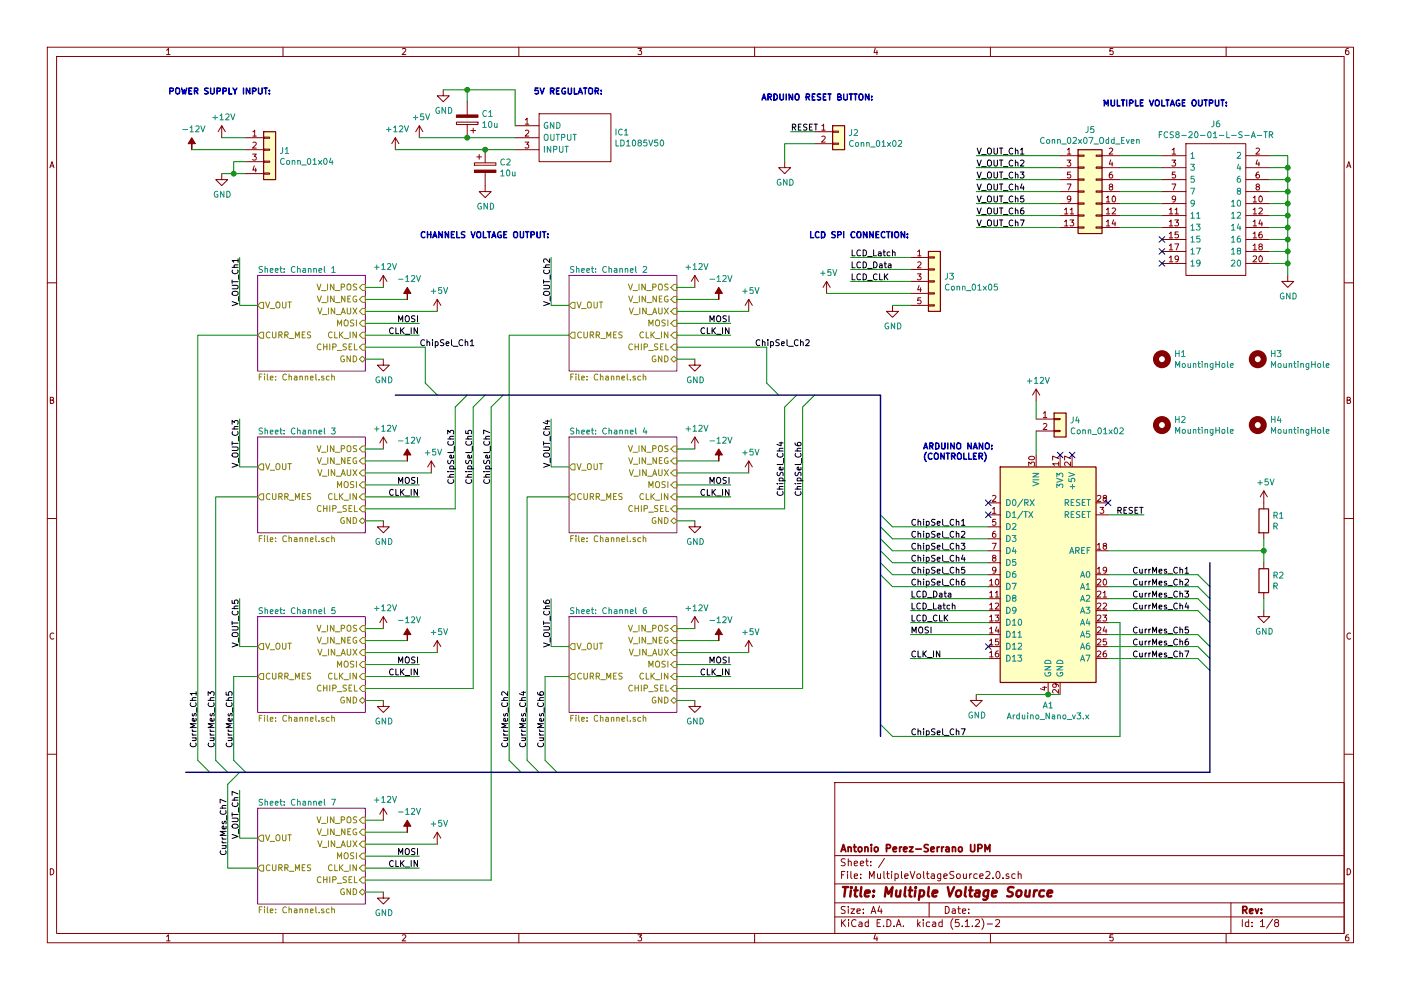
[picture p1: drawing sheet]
EESchema Schematic File Version 4
LIBS:MultipleVoltageSource2.0-cache
EELAYER 29 0
EELAYER END
$Descr A4 11693 8268
encoding utf-8
Sheet 1 8
Title "Multiple Voltage Source"
Date ""
Rev ""
Comp "Antonio Perez-Serrano UPM"
Comment1 ""
Comment2 ""
Comment3 ""
Comment4 ""
$EndDescr
$Comp
L MultipleVoltageSource2.0-rescue:Arduino_Nano_v3.x-MCU_Module-MultipleVoltageSource-rescue A1
U 1 1
P 8750 4800
F 0 "A1" H 8750 3711 50  0000 C CNN
F 1 "Arduino_Nano_v3.x" H 8750 3620 50  0000 C CNN
F 2 "Module:Arduino_Nano" H 8900 3850 50  0001 L CNN
F 3 "http://www.mouser.com/pdfdocs/Gravitech_Arduino_Nano3_0.pdf" H 8750 3800 50  0001 C CNN
	1    8750 4800
	1    0    0    -1  
$EndComp
$Comp
L MultipleVoltageSource2.0-rescue:GND-power-MultipleVoltageSource-rescue #PWR040
U 1 1
P 8150 5800
F 0 "#PWR040" H 8150 5550 50  0001 C CNN
F 1 "GND" H 8155 5627 50  0000 C CNN
F 2 "" H 8150 5800 50  0001 C CNN
F 3 "" H 8150 5800 50  0001 C CNN
	1    8150 5800
	1    0    0    -1  
$EndComp
$Comp
L MultipleVoltageSource2.0-rescue:+12V-power-MultipleVoltageSource-rescue #PWR02
U 1 1
P 1850 1150
F 0 "#PWR02" H 1850 1000 50  0001 C CNN
F 1 "+12V" H 1865 1323 50  0000 C CNN
F 2 "" H 1850 1150 50  0001 C CNN
F 3 "" H 1850 1150 50  0001 C CNN
	1    1850 1150
	1    0    0    -1  
$EndComp
$Comp
L MultipleVoltageSource2.0-rescue:-12V-power-MultipleVoltageSource-rescue #PWR01
U 1 1
P 1600 1250
F 0 "#PWR01" H 1600 1350 50  0001 C CNN
F 1 "-12V" H 1615 1423 50  0000 C CNN
F 2 "" H 1600 1250 50  0001 C CNN
F 3 "" H 1600 1250 50  0001 C CNN
	1    1600 1250
	1    0    0    -1  
$EndComp
$Comp
L MultipleVoltageSource2.0-rescue:+5V-power-MultipleVoltageSource-rescue #PWR017
U 1 1
P 3500 1150
F 0 "#PWR017" H 3500 1000 50  0001 C CNN
F 1 "+5V" H 3515 1323 50  0000 C CNN
F 2 "" H 3500 1150 50  0001 C CNN
F 3 "" H 3500 1150 50  0001 C CNN
	1    3500 1150
	1    0    0    -1  
$EndComp
$Comp
L MultipleVoltageSource2.0-rescue:GND-power-MultipleVoltageSource-rescue #PWR03
U 1 1
P 1850 1450
F 0 "#PWR03" H 1850 1200 50  0001 C CNN
F 1 "GND" H 1855 1277 50  0000 C CNN
F 2 "" H 1850 1450 50  0001 C CNN
F 3 "" H 1850 1450 50  0001 C CNN
	1    1850 1450
	1    0    0    -1  
$EndComp
Wire Wire Line
	2050 1150 1850 1150
Wire Wire Line
	2050 1250 1600 1250
Wire Wire Line
	2050 1450 1950 1450
Wire Wire Line
	8250 5300 7600 5300
Wire Wire Line
	8250 5500 7600 5500
Text Label 7600 5300 0    50   ~ 0
MOSI
Text Label 7600 5500 0    50   ~ 0
CLK_IN
$Sheet
S 2150 2300 900  800 
U 5DF513C0
F0 "Channel 1" 50
F1 "Channel.sch" 50
F2 "V_IN_NEG" I R 3050 2500 50 
F3 "CURR_MES" O L 2150 2800 50 
F4 "V_OUT" O L 2150 2550 50 
F5 "V_IN_AUX" I R 3050 2600 50 
F6 "GND" B R 3050 3000 50 
F7 "V_IN_POS" I R 3050 2400 50 
F8 "MOSI" I R 3050 2700 50 
F9 "CLK_IN" I R 3050 2800 50 
F10 "CHIP_SEL" I R 3050 2900 50 
$EndSheet
$Comp
L MultipleVoltageSource2.0-rescue:GND-power-MultipleVoltageSource-rescue #PWR05
U 1 1
P 3200 3000
F 0 "#PWR05" H 3200 2750 50  0001 C CNN
F 1 "GND" H 3205 2827 50  0000 C CNN
F 2 "" H 3200 3000 50  0001 C CNN
F 3 "" H 3200 3000 50  0001 C CNN
	1    3200 3000
	1    0    0    -1  
$EndComp
Wire Wire Line
	3200 3000 3050 3000
$Comp
L MultipleVoltageSource2.0-rescue:+12V-power-MultipleVoltageSource-rescue #PWR04
U 1 1
P 3200 2400
F 0 "#PWR04" H 3200 2250 50  0001 C CNN
F 1 "+12V" H 3215 2573 50  0000 C CNN
F 2 "" H 3200 2400 50  0001 C CNN
F 3 "" H 3200 2400 50  0001 C CNN
	1    3200 2400
	1    0    0    -1  
$EndComp
$Comp
L MultipleVoltageSource2.0-rescue:+5V-power-MultipleVoltageSource-rescue #PWR019
U 1 1
P 3650 2600
F 0 "#PWR019" H 3650 2450 50  0001 C CNN
F 1 "+5V" H 3665 2773 50  0000 C CNN
F 2 "" H 3650 2600 50  0001 C CNN
F 3 "" H 3650 2600 50  0001 C CNN
	1    3650 2600
	1    0    0    -1  
$EndComp
Wire Wire Line
	3050 2400 3200 2400
Wire Wire Line
	3050 2600 3650 2600
Wire Wire Line
	3050 2700 3500 2700
Wire Wire Line
	3050 2800 3500 2800
Text Label 3500 2700 2    50   ~ 0
MOSI
Text Label 3500 2800 2    50   ~ 0
CLK_IN
Entry Wire Line
	10000 4800 10100 4900
Entry Wire Line
	10000 4900 10100 5000
Entry Wire Line
	10000 5000 10100 5100
Entry Wire Line
	10000 5100 10100 5200
Entry Wire Line
	10000 5300 10100 5400
Entry Wire Line
	10000 5400 10100 5500
Entry Wire Line
	10000 5500 10100 5600
Wire Wire Line
	3050 2500 3400 2500
$Comp
L MultipleVoltageSource2.0-rescue:-12V-power-MultipleVoltageSource-rescue #PWR013
U 1 1
P 3400 2500
F 0 "#PWR013" H 3400 2600 50  0001 C CNN
F 1 "-12V" H 3415 2673 50  0000 C CNN
F 2 "" H 3400 2500 50  0001 C CNN
F 3 "" H 3400 2500 50  0001 C CNN
	1    3400 2500
	1    0    0    -1  
$EndComp
$Sheet
S 4750 2300 900  800 
U 5DFE56B2
F0 "Channel 2" 50
F1 "Channel.sch" 50
F2 "V_IN_NEG" I R 5650 2500 50 
F3 "CURR_MES" O L 4750 2800 50 
F4 "V_OUT" O L 4750 2550 50 
F5 "V_IN_AUX" I R 5650 2600 50 
F6 "GND" B R 5650 3000 50 
F7 "V_IN_POS" I R 5650 2400 50 
F8 "MOSI" I R 5650 2700 50 
F9 "CLK_IN" I R 5650 2800 50 
F10 "CHIP_SEL" I R 5650 2900 50 
$EndSheet
$Comp
L MultipleVoltageSource2.0-rescue:GND-power-MultipleVoltageSource-rescue #PWR025
U 1 1
P 5800 3000
F 0 "#PWR025" H 5800 2750 50  0001 C CNN
F 1 "GND" H 5805 2827 50  0000 C CNN
F 2 "" H 5800 3000 50  0001 C CNN
F 3 "" H 5800 3000 50  0001 C CNN
	1    5800 3000
	1    0    0    -1  
$EndComp
Wire Wire Line
	5800 3000 5650 3000
$Comp
L MultipleVoltageSource2.0-rescue:+12V-power-MultipleVoltageSource-rescue #PWR024
U 1 1
P 5800 2400
F 0 "#PWR024" H 5800 2250 50  0001 C CNN
F 1 "+12V" H 5815 2573 50  0000 C CNN
F 2 "" H 5800 2400 50  0001 C CNN
F 3 "" H 5800 2400 50  0001 C CNN
	1    5800 2400
	1    0    0    -1  
$EndComp
$Comp
L MultipleVoltageSource2.0-rescue:+5V-power-MultipleVoltageSource-rescue #PWR033
U 1 1
P 6250 2600
F 0 "#PWR033" H 6250 2450 50  0001 C CNN
F 1 "+5V" H 6265 2773 50  0000 C CNN
F 2 "" H 6250 2600 50  0001 C CNN
F 3 "" H 6250 2600 50  0001 C CNN
	1    6250 2600
	1    0    0    -1  
$EndComp
Wire Wire Line
	5650 2400 5800 2400
Wire Wire Line
	5650 2600 6250 2600
Wire Wire Line
	5650 2700 6100 2700
Wire Wire Line
	5650 2800 6100 2800
Text Label 6100 2700 2    50   ~ 0
MOSI
Text Label 6100 2800 2    50   ~ 0
CLK_IN
Wire Wire Line
	5650 2500 6000 2500
$Comp
L MultipleVoltageSource2.0-rescue:-12V-power-MultipleVoltageSource-rescue #PWR030
U 1 1
P 6000 2500
F 0 "#PWR030" H 6000 2600 50  0001 C CNN
F 1 "-12V" H 6015 2673 50  0000 C CNN
F 2 "" H 6000 2500 50  0001 C CNN
F 3 "" H 6000 2500 50  0001 C CNN
	1    6000 2500
	1    0    0    -1  
$EndComp
$Sheet
S 2150 3650 900  800 
U 5DFEE0F6
F0 "Channel 3" 50
F1 "Channel.sch" 50
F2 "V_IN_NEG" I R 3050 3850 50 
F3 "CURR_MES" O L 2150 4150 50 
F4 "V_OUT" O L 2150 3900 50 
F5 "V_IN_AUX" I R 3050 3950 50 
F6 "GND" B R 3050 4350 50 
F7 "V_IN_POS" I R 3050 3750 50 
F8 "MOSI" I R 3050 4050 50 
F9 "CLK_IN" I R 3050 4150 50 
F10 "CHIP_SEL" I R 3050 4250 50 
$EndSheet
$Comp
L MultipleVoltageSource2.0-rescue:GND-power-MultipleVoltageSource-rescue #PWR07
U 1 1
P 3200 4350
F 0 "#PWR07" H 3200 4100 50  0001 C CNN
F 1 "GND" H 3205 4177 50  0000 C CNN
F 2 "" H 3200 4350 50  0001 C CNN
F 3 "" H 3200 4350 50  0001 C CNN
	1    3200 4350
	1    0    0    -1  
$EndComp
Wire Wire Line
	3200 4350 3050 4350
$Comp
L MultipleVoltageSource2.0-rescue:+12V-power-MultipleVoltageSource-rescue #PWR06
U 1 1
P 3200 3750
F 0 "#PWR06" H 3200 3600 50  0001 C CNN
F 1 "+12V" H 3215 3923 50  0000 C CNN
F 2 "" H 3200 3750 50  0001 C CNN
F 3 "" H 3200 3750 50  0001 C CNN
	1    3200 3750
	1    0    0    -1  
$EndComp
$Comp
L MultipleVoltageSource2.0-rescue:+5V-power-MultipleVoltageSource-rescue #PWR018
U 1 1
P 3600 3950
F 0 "#PWR018" H 3600 3800 50  0001 C CNN
F 1 "+5V" H 3615 4123 50  0000 C CNN
F 2 "" H 3600 3950 50  0001 C CNN
F 3 "" H 3600 3950 50  0001 C CNN
	1    3600 3950
	1    0    0    -1  
$EndComp
Wire Wire Line
	3050 3750 3200 3750
Wire Wire Line
	3050 3950 3600 3950
Wire Wire Line
	3050 4050 3500 4050
Wire Wire Line
	3050 4150 3500 4150
Text Label 3500 4050 2    50   ~ 0
MOSI
Text Label 3500 4150 2    50   ~ 0
CLK_IN
Wire Wire Line
	3050 3850 3400 3850
$Comp
L MultipleVoltageSource2.0-rescue:-12V-power-MultipleVoltageSource-rescue #PWR014
U 1 1
P 3400 3850
F 0 "#PWR014" H 3400 3950 50  0001 C CNN
F 1 "-12V" H 3415 4023 50  0000 C CNN
F 2 "" H 3400 3850 50  0001 C CNN
F 3 "" H 3400 3850 50  0001 C CNN
	1    3400 3850
	1    0    0    -1  
$EndComp
$Sheet
S 4750 3650 900  800 
U 5DFEE122
F0 "Channel 4" 50
F1 "Channel.sch" 50
F2 "V_IN_NEG" I R 5650 3850 50 
F3 "CURR_MES" O L 4750 4150 50 
F4 "V_OUT" O L 4750 3900 50 
F5 "V_IN_AUX" I R 5650 3950 50 
F6 "GND" B R 5650 4350 50 
F7 "V_IN_POS" I R 5650 3750 50 
F8 "MOSI" I R 5650 4050 50 
F9 "CLK_IN" I R 5650 4150 50 
F10 "CHIP_SEL" I R 5650 4250 50 
$EndSheet
$Comp
L MultipleVoltageSource2.0-rescue:GND-power-MultipleVoltageSource-rescue #PWR027
U 1 1
P 5800 4350
F 0 "#PWR027" H 5800 4100 50  0001 C CNN
F 1 "GND" H 5805 4177 50  0000 C CNN
F 2 "" H 5800 4350 50  0001 C CNN
F 3 "" H 5800 4350 50  0001 C CNN
	1    5800 4350
	1    0    0    -1  
$EndComp
Wire Wire Line
	5800 4350 5650 4350
$Comp
L MultipleVoltageSource2.0-rescue:+12V-power-MultipleVoltageSource-rescue #PWR026
U 1 1
P 5800 3750
F 0 "#PWR026" H 5800 3600 50  0001 C CNN
F 1 "+12V" H 5815 3923 50  0000 C CNN
F 2 "" H 5800 3750 50  0001 C CNN
F 3 "" H 5800 3750 50  0001 C CNN
	1    5800 3750
	1    0    0    -1  
$EndComp
$Comp
L MultipleVoltageSource2.0-rescue:+5V-power-MultipleVoltageSource-rescue #PWR034
U 1 1
P 6250 3950
F 0 "#PWR034" H 6250 3800 50  0001 C CNN
F 1 "+5V" H 6265 4123 50  0000 C CNN
F 2 "" H 6250 3950 50  0001 C CNN
F 3 "" H 6250 3950 50  0001 C CNN
	1    6250 3950
	1    0    0    -1  
$EndComp
Wire Wire Line
	5650 3750 5800 3750
Wire Wire Line
	5650 3950 6250 3950
Wire Wire Line
	5650 4050 6100 4050
Wire Wire Line
	5650 4150 6100 4150
Text Label 6100 4050 2    50   ~ 0
MOSI
Text Label 6100 4150 2    50   ~ 0
CLK_IN
Wire Wire Line
	5650 3850 6000 3850
$Comp
L MultipleVoltageSource2.0-rescue:-12V-power-MultipleVoltageSource-rescue #PWR031
U 1 1
P 6000 3850
F 0 "#PWR031" H 6000 3950 50  0001 C CNN
F 1 "-12V" H 6015 4023 50  0000 C CNN
F 2 "" H 6000 3850 50  0001 C CNN
F 3 "" H 6000 3850 50  0001 C CNN
	1    6000 3850
	1    0    0    -1  
$EndComp
$Sheet
S 2150 5150 900  800 
U 5DFF1198
F0 "Channel 5" 50
F1 "Channel.sch" 50
F2 "V_IN_NEG" I R 3050 5350 50 
F3 "CURR_MES" O L 2150 5650 50 
F4 "V_OUT" O L 2150 5400 50 
F5 "V_IN_AUX" I R 3050 5450 50 
F6 "GND" B R 3050 5850 50 
F7 "V_IN_POS" I R 3050 5250 50 
F8 "MOSI" I R 3050 5550 50 
F9 "CLK_IN" I R 3050 5650 50 
F10 "CHIP_SEL" I R 3050 5750 50 
$EndSheet
$Comp
L MultipleVoltageSource2.0-rescue:GND-power-MultipleVoltageSource-rescue #PWR09
U 1 1
P 3200 5850
F 0 "#PWR09" H 3200 5600 50  0001 C CNN
F 1 "GND" H 3205 5677 50  0000 C CNN
F 2 "" H 3200 5850 50  0001 C CNN
F 3 "" H 3200 5850 50  0001 C CNN
	1    3200 5850
	1    0    0    -1  
$EndComp
Wire Wire Line
	3200 5850 3050 5850
$Comp
L MultipleVoltageSource2.0-rescue:+12V-power-MultipleVoltageSource-rescue #PWR08
U 1 1
P 3200 5250
F 0 "#PWR08" H 3200 5100 50  0001 C CNN
F 1 "+12V" H 3215 5423 50  0000 C CNN
F 2 "" H 3200 5250 50  0001 C CNN
F 3 "" H 3200 5250 50  0001 C CNN
	1    3200 5250
	1    0    0    -1  
$EndComp
$Comp
L MultipleVoltageSource2.0-rescue:+5V-power-MultipleVoltageSource-rescue #PWR020
U 1 1
P 3650 5450
F 0 "#PWR020" H 3650 5300 50  0001 C CNN
F 1 "+5V" H 3665 5623 50  0000 C CNN
F 2 "" H 3650 5450 50  0001 C CNN
F 3 "" H 3650 5450 50  0001 C CNN
	1    3650 5450
	1    0    0    -1  
$EndComp
Wire Wire Line
	3050 5250 3200 5250
Wire Wire Line
	3050 5450 3650 5450
Wire Wire Line
	3050 5550 3500 5550
Wire Wire Line
	3050 5650 3500 5650
Text Label 3500 5550 2    50   ~ 0
MOSI
Text Label 3500 5650 2    50   ~ 0
CLK_IN
Wire Wire Line
	3050 5350 3400 5350
$Comp
L MultipleVoltageSource2.0-rescue:-12V-power-MultipleVoltageSource-rescue #PWR015
U 1 1
P 3400 5350
F 0 "#PWR015" H 3400 5450 50  0001 C CNN
F 1 "-12V" H 3415 5523 50  0000 C CNN
F 2 "" H 3400 5350 50  0001 C CNN
F 3 "" H 3400 5350 50  0001 C CNN
	1    3400 5350
	1    0    0    -1  
$EndComp
$Sheet
S 4750 5150 900  800 
U 5DFF11C4
F0 "Channel 6" 50
F1 "Channel.sch" 50
F2 "V_IN_NEG" I R 5650 5350 50 
F3 "CURR_MES" O L 4750 5650 50 
F4 "V_OUT" O L 4750 5400 50 
F5 "V_IN_AUX" I R 5650 5450 50 
F6 "GND" B R 5650 5850 50 
F7 "V_IN_POS" I R 5650 5250 50 
F8 "MOSI" I R 5650 5550 50 
F9 "CLK_IN" I R 5650 5650 50 
F10 "CHIP_SEL" I R 5650 5750 50 
$EndSheet
$Comp
L MultipleVoltageSource2.0-rescue:GND-power-MultipleVoltageSource-rescue #PWR029
U 1 1
P 5800 5850
F 0 "#PWR029" H 5800 5600 50  0001 C CNN
F 1 "GND" H 5805 5677 50  0000 C CNN
F 2 "" H 5800 5850 50  0001 C CNN
F 3 "" H 5800 5850 50  0001 C CNN
	1    5800 5850
	1    0    0    -1  
$EndComp
Wire Wire Line
	5800 5850 5650 5850
$Comp
L MultipleVoltageSource2.0-rescue:+12V-power-MultipleVoltageSource-rescue #PWR028
U 1 1
P 5800 5250
F 0 "#PWR028" H 5800 5100 50  0001 C CNN
F 1 "+12V" H 5815 5423 50  0000 C CNN
F 2 "" H 5800 5250 50  0001 C CNN
F 3 "" H 5800 5250 50  0001 C CNN
	1    5800 5250
	1    0    0    -1  
$EndComp
$Comp
L MultipleVoltageSource2.0-rescue:+5V-power-MultipleVoltageSource-rescue #PWR035
U 1 1
P 6250 5450
F 0 "#PWR035" H 6250 5300 50  0001 C CNN
F 1 "+5V" H 6265 5623 50  0000 C CNN
F 2 "" H 6250 5450 50  0001 C CNN
F 3 "" H 6250 5450 50  0001 C CNN
	1    6250 5450
	1    0    0    -1  
$EndComp
Wire Wire Line
	5650 5250 5800 5250
Wire Wire Line
	5650 5450 6250 5450
Wire Wire Line
	5650 5550 6100 5550
Wire Wire Line
	5650 5650 6100 5650
Text Label 6100 5550 2    50   ~ 0
MOSI
Text Label 6100 5650 2    50   ~ 0
CLK_IN
Wire Wire Line
	5650 5350 6000 5350
$Comp
L MultipleVoltageSource2.0-rescue:-12V-power-MultipleVoltageSource-rescue #PWR032
U 1 1
P 6000 5350
F 0 "#PWR032" H 6000 5450 50  0001 C CNN
F 1 "-12V" H 6015 5523 50  0000 C CNN
F 2 "" H 6000 5350 50  0001 C CNN
F 3 "" H 6000 5350 50  0001 C CNN
	1    6000 5350
	1    0    0    -1  
$EndComp
$Sheet
S 2150 6750 900  800 
U 5DFF62D1
F0 "Channel 7" 50
F1 "Channel.sch" 50
F2 "V_IN_NEG" I R 3050 6950 50 
F3 "CURR_MES" O L 2150 7250 50 
F4 "V_OUT" O L 2150 7000 50 
F5 "V_IN_AUX" I R 3050 7050 50 
F6 "GND" B R 3050 7450 50 
F7 "V_IN_POS" I R 3050 6850 50 
F8 "MOSI" I R 3050 7150 50 
F9 "CLK_IN" I R 3050 7250 50 
F10 "CHIP_SEL" I R 3050 7350 50 
$EndSheet
$Comp
L MultipleVoltageSource2.0-rescue:GND-power-MultipleVoltageSource-rescue #PWR011
U 1 1
P 3200 7450
F 0 "#PWR011" H 3200 7200 50  0001 C CNN
F 1 "GND" H 3205 7277 50  0000 C CNN
F 2 "" H 3200 7450 50  0001 C CNN
F 3 "" H 3200 7450 50  0001 C CNN
	1    3200 7450
	1    0    0    -1  
$EndComp
Wire Wire Line
	3200 7450 3050 7450
$Comp
L MultipleVoltageSource2.0-rescue:+12V-power-MultipleVoltageSource-rescue #PWR010
U 1 1
P 3200 6850
F 0 "#PWR010" H 3200 6700 50  0001 C CNN
F 1 "+12V" H 3215 7023 50  0000 C CNN
F 2 "" H 3200 6850 50  0001 C CNN
F 3 "" H 3200 6850 50  0001 C CNN
	1    3200 6850
	1    0    0    -1  
$EndComp
Wire Wire Line
	3050 6850 3200 6850
Wire Wire Line
	3050 6950 3400 6950
$Comp
L MultipleVoltageSource2.0-rescue:-12V-power-MultipleVoltageSource-rescue #PWR016
U 1 1
P 3400 6950
F 0 "#PWR016" H 3400 7050 50  0001 C CNN
F 1 "-12V" H 3415 7123 50  0000 C CNN
F 2 "" H 3400 6950 50  0001 C CNN
F 3 "" H 3400 6950 50  0001 C CNN
	1    3400 6950
	1    0    0    -1  
$EndComp
Wire Wire Line
	4550 5650 4750 5650
Text Label 3500 7250 2    50   ~ 0
CLK_IN
Text Label 3500 7150 2    50   ~ 0
MOSI
Wire Wire Line
	3050 7250 3500 7250
Wire Wire Line
	3050 7150 3500 7150
Wire Wire Line
	3050 7050 3650 7050
$Comp
L MultipleVoltageSource2.0-rescue:+5V-power-MultipleVoltageSource-rescue #PWR021
U 1 1
P 3650 7050
F 0 "#PWR021" H 3650 6900 50  0001 C CNN
F 1 "+5V" H 3665 7223 50  0000 C CNN
F 2 "" H 3650 7050 50  0001 C CNN
F 3 "" H 3650 7050 50  0001 C CNN
	1    3650 7050
	1    0    0    -1  
$EndComp
Entry Wire Line
	4550 6350 4650 6450
Entry Wire Line
	4400 6350 4500 6450
Entry Wire Line
	4250 6350 4350 6450
Entry Wire Line
	1900 6550 2000 6450
Wire Wire Line
	4550 6350 4550 5650
Wire Wire Line
	4400 6350 4400 4150
Wire Wire Line
	4400 4150 4750 4150
Wire Wire Line
	4250 6350 4250 2800
Wire Wire Line
	4250 2800 4750 2800
Wire Wire Line
	1950 5650 2150 5650
Entry Wire Line
	1950 6350 2050 6450
Entry Wire Line
	1800 6350 1900 6450
Entry Wire Line
	1650 6350 1750 6450
Wire Wire Line
	1950 6350 1950 5650
Wire Wire Line
	1800 6350 1800 4150
Wire Wire Line
	1800 4150 2150 4150
Wire Wire Line
	1650 6350 1650 2800
Wire Wire Line
	1650 2800 2150 2800
Wire Wire Line
	1900 6550 1900 7250
Wire Wire Line
	1900 7250 2150 7250
Text Label 7600 4400 0    50   ~ 0
ChipSel_Ch1
Text Label 7600 4500 0    50   ~ 0
ChipSel_Ch2
Text Label 7600 4600 0    50   ~ 0
ChipSel_Ch3
Text Label 7600 4700 0    50   ~ 0
ChipSel_Ch4
Text Label 7600 4800 0    50   ~ 0
ChipSel_Ch5
Text Label 7600 4900 0    50   ~ 0
ChipSel_Ch6
Text Label 7600 6150 0    50   ~ 0
ChipSel_Ch7
Entry Wire Line
	7350 4300 7450 4400
Entry Wire Line
	7350 4400 7450 4500
Entry Wire Line
	7350 4500 7450 4600
Entry Wire Line
	7350 4600 7450 4700
Entry Wire Line
	7350 4700 7450 4800
Entry Wire Line
	7350 4800 7450 4900
Entry Wire Line
	7350 6050 7450 6150
Wire Wire Line
	7450 4400 8250 4400
Wire Wire Line
	7450 4500 8250 4500
Wire Wire Line
	7450 4600 8250 4600
Wire Wire Line
	7450 4700 8250 4700
Wire Wire Line
	7450 4800 8250 4800
Wire Wire Line
	7450 4900 8250 4900
Wire Wire Line
	9250 4800 10000 4800
Wire Wire Line
	9250 4900 10000 4900
Wire Wire Line
	9250 5000 10000 5000
Wire Wire Line
	9250 5100 10000 5100
Wire Wire Line
	9250 5300 10000 5300
Wire Wire Line
	9250 5400 10000 5400
Wire Wire Line
	9250 5500 10000 5500
Text Label 9450 4800 0    50   ~ 0
CurrMes_Ch1
Text Label 9450 4900 0    50   ~ 0
CurrMes_Ch2
Text Label 9450 5000 0    50   ~ 0
CurrMes_Ch3
Text Label 9450 5100 0    50   ~ 0
CurrMes_Ch4
Text Label 9450 5300 0    50   ~ 0
CurrMes_Ch5
Text Label 9450 5400 0    50   ~ 0
CurrMes_Ch6
Text Label 9450 5500 0    50   ~ 0
CurrMes_Ch7
Text Label 4550 6250 1    50   ~ 0
CurrMes_Ch6
Text Label 4400 6250 1    50   ~ 0
CurrMes_Ch4
Text Label 4250 6250 1    50   ~ 0
CurrMes_Ch2
Text Label 1950 6250 1    50   ~ 0
CurrMes_Ch5
Text Label 1800 6250 1    50   ~ 0
CurrMes_Ch3
Text Label 1650 6250 1    50   ~ 0
CurrMes_Ch1
Text Label 1900 7150 1    50   ~ 0
CurrMes_Ch7
Entry Wire Line
	6650 3300 6550 3400
Entry Wire Line
	6700 3400 6800 3300
Entry Wire Line
	3950 3400 4050 3300
Entry Wire Line
	4100 3400 4200 3300
Entry Wire Line
	3650 3300 3550 3200
Entry Wire Line
	3800 3400 3900 3300
Wire Wire Line
	6400 3200 6400 2900
Wire Wire Line
	5650 2900 6400 2900
Wire Wire Line
	6550 3400 6550 4250
Wire Wire Line
	5650 4250 6550 4250
Wire Wire Line
	6700 3400 6700 5750
Wire Wire Line
	5650 5750 6700 5750
Entry Wire Line
	6400 3200 6500 3300
Wire Wire Line
	3550 3200 3550 2900
Wire Wire Line
	3050 2900 3550 2900
Wire Wire Line
	3800 3400 3800 4250
Wire Wire Line
	3950 3400 3950 5750
Wire Wire Line
	4100 3400 4100 7350
Wire Wire Line
	3050 4250 3800 4250
Wire Wire Line
	3050 5750 3950 5750
Wire Wire Line
	3050 7350 4100 7350
Text Label 6700 4150 1    50   ~ 0
ChipSel_Ch6
Text Label 6550 4150 1    50   ~ 0
ChipSel_Ch4
Text Label 6300 2900 0    50   ~ 0
ChipSel_Ch2
Text Label 4100 4050 1    50   ~ 0
ChipSel_Ch7
Text Label 3950 4050 1    50   ~ 0
ChipSel_Ch5
Text Label 3800 4050 1    50   ~ 0
ChipSel_Ch3
Text Label 3500 2900 0    50   ~ 0
ChipSel_Ch1
Wire Wire Line
	2150 7000 2000 7000
Wire Wire Line
	2000 7000 2000 6600
Text Label 2000 6600 3    50   ~ 0
V_OUT_Ch7
Wire Wire Line
	2150 5400 2000 5400
Wire Wire Line
	2000 5400 2000 5000
Text Label 2000 5000 3    50   ~ 0
V_OUT_Ch5
Wire Wire Line
	2150 3900 2000 3900
Wire Wire Line
	2000 3900 2000 3500
Text Label 2000 3500 3    50   ~ 0
V_OUT_Ch3
Wire Wire Line
	2150 2550 2000 2550
Wire Wire Line
	2000 2550 2000 2150
Text Label 2000 2150 3    50   ~ 0
V_OUT_Ch1
Wire Wire Line
	4750 2550 4600 2550
Wire Wire Line
	4600 2550 4600 2150
Text Label 4600 2150 3    50   ~ 0
V_OUT_Ch2
Wire Wire Line
	4750 3900 4600 3900
Wire Wire Line
	4600 3900 4600 3500
Text Label 4600 3500 3    50   ~ 0
V_OUT_Ch4
Wire Wire Line
	4750 5400 4600 5400
Wire Wire Line
	4600 5400 4600 5000
Text Label 4600 5000 3    50   ~ 0
V_OUT_Ch6
$Comp
L MultipleVoltageSource2.0-rescue:FCS8-20-01-L-S-A-TR-FCS8-20-01-L-S-A-TR-MultipleVoltageSource-rescue J6
U 1 1
P 9700 1300
F 0 "J6" H 10150 1565 50  0000 C CNN
F 1 "FCS8-20-01-L-S-A-TR" H 10150 1474 50  0000 C CNN
F 2 "SamacSys_Parts:FCS8-20-01-X-S-A" H 10450 1400 50  0001 L CNN
F 3 "https://componentsearchengine.com/Datasheets/1/FCS8-20-01-L-S-A-TR.pdf" H 10450 1300 50  0001 L CNN
F 4 "SAMTEC - FCS8-20-01-L-S-A-TR - CONNECTOR, I/O, RECEPTACLE, 20POS, SMD" H 10450 1200 50  0001 L CNN "Description"
F 5 "" H 10450 1100 50  0001 L CNN "Height"
F 6 "200-FCS82001LSATR" H 10450 1000 50  0001 L CNN "Mouser Part Number"
F 7 "https://www.mouser.com/Search/Refine.aspx?Keyword=200-FCS82001LSATR" H 10450 900 50  0001 L CNN "Mouser Price/Stock"
F 8 "SAMTEC" H 10450 800 50  0001 L CNN "Manufacturer_Name"
F 9 "FCS8-20-01-L-S-A-TR" H 10450 700 50  0001 L CNN "Manufacturer_Part_Number"
	1    9700 1300
	1    0    0    -1  
$EndComp
Wire Wire Line
	8850 1600 8150 1600
Text Label 8150 1400 0    50   ~ 0
V_OUT_Ch2
$Comp
L MultipleVoltageSource2.0-rescue:Conn_01x02-Connector_Generic-MultipleVoltageSource-rescue J4
U 1 1
P 8850 3500
F 0 "J4" H 8930 3492 50  0000 L CNN
F 1 "Conn_01x02" H 8930 3401 50  0000 L CNN
F 2 "Connector_PinHeader_2.54mm:PinHeader_1x02_P2.54mm_Vertical" H 8850 3500 50  0001 C CNN
F 3 "~" H 8850 3500 50  0001 C CNN
	1    8850 3500
	1    0    0    -1  
$EndComp
$Comp
L MultipleVoltageSource2.0-rescue:+12V-power-MultipleVoltageSource-rescue #PWR041
U 1 1
P 8650 3350
F 0 "#PWR041" H 8650 3200 50  0001 C CNN
F 1 "+12V" H 8665 3523 50  0000 C CNN
F 2 "" H 8650 3350 50  0001 C CNN
F 3 "" H 8650 3350 50  0001 C CNN
	1    8650 3350
	1    0    0    -1  
$EndComp
$Comp
L MultipleVoltageSource2.0-rescue:GND-power-MultipleVoltageSource-rescue #PWR044
U 1 1
P 10750 2300
F 0 "#PWR044" H 10750 2050 50  0001 C CNN
F 1 "GND" H 10755 2127 50  0000 C CNN
F 2 "" H 10750 2300 50  0001 C CNN
F 3 "" H 10750 2300 50  0001 C CNN
	1    10750 2300
	1    0    0    -1  
$EndComp
Wire Wire Line
	8850 1700 8150 1700
Text Label 8150 1600 0    50   ~ 0
V_OUT_Ch4
Wire Wire Line
	8850 1800 8150 1800
Text Label 8150 1800 0    50   ~ 0
V_OUT_Ch6
Text Label 8150 1300 0    50   ~ 0
V_OUT_Ch1
Text Label 8150 1500 0    50   ~ 0
V_OUT_Ch3
Text Label 8150 1700 0    50   ~ 0
V_OUT_Ch5
Text Label 8150 1900 0    50   ~ 0
V_OUT_Ch7
Wire Wire Line
	8750 5800 8850 5800
Wire Wire Line
	8250 5200 7600 5200
Text Label 7600 5200 0    50   ~ 0
LCD_CLK
Wire Wire Line
	8250 5100 7600 5100
Text Label 7600 5100 0    50   ~ 0
LCD_Latch
Wire Wire Line
	8250 5000 7600 5000
Text Label 7600 5000 0    50   ~ 0
LCD_Data
$Comp
L MultipleVoltageSource2.0-rescue:Conn_01x05-Connector_Generic-MultipleVoltageSource-rescue J3
U 1 1
P 7800 2350
F 0 "J3" H 7880 2392 50  0000 L CNN
F 1 "Conn_01x05" H 7880 2301 50  0000 L CNN
F 2 "Connector_PinHeader_2.54mm:PinHeader_1x05_P2.54mm_Vertical" H 7800 2350 50  0001 C CNN
F 3 "~" H 7800 2350 50  0001 C CNN
	1    7800 2350
	1    0    0    -1  
$EndComp
Text Label 7100 2250 0    50   ~ 0
LCD_Data
Wire Wire Line
	7600 2250 7100 2250
Text Label 7100 2150 0    50   ~ 0
LCD_Latch
Wire Wire Line
	7600 2350 7100 2350
Text Label 7100 2350 0    50   ~ 0
LCD_CLK
Wire Wire Line
	7100 2150 7600 2150
$Comp
L MultipleVoltageSource2.0-rescue:+5V-power-MultipleVoltageSource-rescue #PWR038
U 1 1
P 6900 2450
F 0 "#PWR038" H 6900 2300 50  0001 C CNN
F 1 "+5V" H 6915 2623 50  0000 C CNN
F 2 "" H 6900 2450 50  0001 C CNN
F 3 "" H 6900 2450 50  0001 C CNN
	1    6900 2450
	1    0    0    -1  
$EndComp
Wire Wire Line
	7600 2450 6900 2450
$Comp
L MultipleVoltageSource2.0-rescue:GND-power-MultipleVoltageSource-rescue #PWR039
U 1 1
P 7450 2550
F 0 "#PWR039" H 7450 2300 50  0001 C CNN
F 1 "GND" H 7455 2377 50  0000 C CNN
F 2 "" H 7450 2550 50  0001 C CNN
F 3 "" H 7450 2550 50  0001 C CNN
	1    7450 2550
	1    0    0    -1  
$EndComp
Text Notes 1400 800  0    50   ~ 10
POWER SUPPLY INPUT:
Text Notes 6750 2000 0    50   ~ 10
LCD SPI CONNECTION:
Wire Wire Line
	7600 2550 7450 2550
Text Notes 9200 900  0    50   ~ 10
MULTIPLE VOLTAGE OUTPUT:
Text Notes 7700 3850 0    50   ~ 10
ARDUINO NANO:\n(CONTROLLER)
Text Notes 3500 2000 0    50   ~ 10
CHANNELS VOLTAGE OUTPUT:
Wire Wire Line
	8650 3600 8650 3800
Wire Wire Line
	8650 3350 8650 3500
Wire Wire Line
	9250 5200 9350 5200
Wire Wire Line
	7450 6150 9350 6150
Wire Wire Line
	9350 5200 9350 6150
Wire Wire Line
	8150 5800 8750 5800
Connection ~ 8750 5800
NoConn ~ 9250 4200
NoConn ~ 8950 3800
NoConn ~ 8850 3800
NoConn ~ 8250 4200
NoConn ~ 8250 4300
NoConn ~ 8250 5400
Wire Wire Line
	8850 1300 8150 1300
Wire Wire Line
	8850 1400 8150 1400
Wire Wire Line
	8850 1500 8150 1500
Wire Wire Line
	8850 1900 8150 1900
Wire Wire Line
	10600 2200 10750 2200
Wire Wire Line
	10750 2200 10750 2300
Wire Wire Line
	10600 2100 10750 2100
Wire Wire Line
	10600 2000 10750 2000
Wire Wire Line
	10600 1900 10750 1900
Wire Wire Line
	10600 1800 10750 1800
Wire Wire Line
	10600 1700 10750 1700
Wire Wire Line
	10600 1600 10750 1600
Wire Wire Line
	10600 1500 10750 1500
Wire Wire Line
	10600 1400 10750 1400
Wire Wire Line
	10600 1300 10750 1300
Wire Wire Line
	10750 1300 10750 1400
Connection ~ 10750 2200
Connection ~ 10750 1400
Wire Wire Line
	10750 1400 10750 1500
Connection ~ 10750 1500
Wire Wire Line
	10750 1500 10750 1600
Connection ~ 10750 1600
Wire Wire Line
	10750 1600 10750 1700
Connection ~ 10750 1700
Wire Wire Line
	10750 1700 10750 1800
Connection ~ 10750 1800
Wire Wire Line
	10750 1800 10750 1900
Connection ~ 10750 1900
Wire Wire Line
	10750 1900 10750 2000
Connection ~ 10750 2000
Wire Wire Line
	10750 2000 10750 2100
Connection ~ 10750 2100
Wire Wire Line
	10750 2100 10750 2200
NoConn ~ 9700 2000
NoConn ~ 9700 2100
NoConn ~ 9700 2200
$Comp
L MultipleVoltageSource2.0-rescue:R-Device-MultipleVoltageSource-rescue R2
U 1 1
P 10550 4850
F 0 "R2" H 10620 4896 50  0000 L CNN
F 1 "R" H 10620 4805 50  0000 L CNN
F 2 "Resistor_THT:R_Axial_DIN0204_L3.6mm_D1.6mm_P7.62mm_Horizontal" V 10480 4850 50  0001 C CNN
F 3 "~" H 10550 4850 50  0001 C CNN
	1    10550 4850
	1    0    0    -1  
$EndComp
$Comp
L MultipleVoltageSource2.0-rescue:R-Device-MultipleVoltageSource-rescue R1
U 1 1
P 10550 4350
F 0 "R1" H 10620 4396 50  0000 L CNN
F 1 "R" H 10620 4305 50  0000 L CNN
F 2 "Resistor_THT:R_Axial_DIN0204_L3.6mm_D1.6mm_P7.62mm_Horizontal" V 10480 4350 50  0001 C CNN
F 3 "~" H 10550 4350 50  0001 C CNN
	1    10550 4350
	1    0    0    -1  
$EndComp
$Comp
L MultipleVoltageSource2.0-rescue:+5V-power-MultipleVoltageSource-rescue #PWR042
U 1 1
P 10550 4200
F 0 "#PWR042" H 10550 4050 50  0001 C CNN
F 1 "+5V" H 10565 4373 50  0000 C CNN
F 2 "" H 10550 4200 50  0001 C CNN
F 3 "" H 10550 4200 50  0001 C CNN
	1    10550 4200
	1    0    0    -1  
$EndComp
Wire Wire Line
	10550 4500 10550 4600
$Comp
L MultipleVoltageSource2.0-rescue:GND-power-MultipleVoltageSource-rescue #PWR043
U 1 1
P 10550 5100
F 0 "#PWR043" H 10550 4850 50  0001 C CNN
F 1 "GND" H 10555 4927 50  0000 C CNN
F 2 "" H 10550 5100 50  0001 C CNN
F 3 "" H 10550 5100 50  0001 C CNN
	1    10550 5100
	1    0    0    -1  
$EndComp
Wire Wire Line
	10550 5000 10550 5100
Wire Wire Line
	9250 4600 10550 4600
Connection ~ 10550 4600
Wire Wire Line
	10550 4600 10550 4700
$Comp
L MultipleVoltageSource2.0-rescue:Conn_02x07_Odd_Even-Connector_Generic-MultipleVoltageSource-rescue J5
U 1 1
P 9050 1600
F 0 "J5" H 9100 2117 50  0000 C CNN
F 1 "Conn_02x07_Odd_Even" H 9100 2026 50  0000 C CNN
F 2 "Connector_PinHeader_2.54mm:PinHeader_2x07_P2.54mm_Vertical" H 9050 1600 50  0001 C CNN
F 3 "~" H 9050 1600 50  0001 C CNN
	1    9050 1600
	1    0    0    -1  
$EndComp
Wire Wire Line
	9350 1300 9700 1300
Wire Wire Line
	9350 1400 9700 1400
Wire Wire Line
	9350 1500 9700 1500
Wire Wire Line
	9350 1600 9700 1600
Wire Wire Line
	9350 1700 9700 1700
Wire Wire Line
	9350 1800 9700 1800
Wire Wire Line
	9350 1900 9700 1900
$Comp
L MultipleVoltageSource2.0-rescue:LD1085V50-SamacSys_Parts-MultipleVoltageSource-rescue IC1
U 1 1
P 4300 1050
F 0 "IC1" H 5128 996 50  0000 L CNN
F 1 "LD1085V50" H 5128 905 50  0000 L CNN
F 2 "SamacSys_Parts:TO270P460X1020X2008-3P" H 5150 1150 50  0001 L CNN
F 3 "https://componentsearchengine.com/Datasheets/1/LD1085V50.pdf" H 5150 1050 50  0001 L CNN
F 4 "LD1085V50, Low Dropout Voltage Regulator, 3A, 5 V +/-1%, 3-Pin TO-220" H 5150 950 50  0001 L CNN "Description"
F 5 "4.6" H 5150 850 50  0001 L CNN "Height"
F 6 "511-LD1085V50" H 5150 750 50  0001 L CNN "Mouser Part Number"
F 7 "https://www.mouser.com/Search/Refine.aspx?Keyword=511-LD1085V50" H 5150 650 50  0001 L CNN "Mouser Price/Stock"
F 8 "STMicroelectronics" H 5150 550 50  0001 L CNN "Manufacturer_Name"
F 9 "LD1085V50" H 5150 450 50  0001 L CNN "Manufacturer_Part_Number"
	1    4300 1050
	1    0    0    -1  
$EndComp
$Comp
L MultipleVoltageSource2.0-rescue:+12V-power-MultipleVoltageSource-rescue #PWR012
U 1 1
P 3300 1250
F 0 "#PWR012" H 3300 1100 50  0001 C CNN
F 1 "+12V" H 3315 1423 50  0000 C CNN
F 2 "" H 3300 1250 50  0001 C CNN
F 3 "" H 3300 1250 50  0001 C CNN
	1    3300 1250
	1    0    0    -1  
$EndComp
$Comp
L MultipleVoltageSource2.0-rescue:GND-power-MultipleVoltageSource-rescue #PWR022
U 1 1
P 3700 750
F 0 "#PWR022" H 3700 500 50  0001 C CNN
F 1 "GND" H 3705 577 50  0000 C CNN
F 2 "" H 3700 750 50  0001 C CNN
F 3 "" H 3700 750 50  0001 C CNN
	1    3700 750 
	1    0    0    -1  
$EndComp
Wire Wire Line
	4300 750  4300 1050
Wire Wire Line
	3700 750  3900 750 
Wire Wire Line
	3900 850  3900 750 
Connection ~ 3900 750 
Wire Wire Line
	3900 750  4300 750 
$Comp
L MultipleVoltageSource2.0-rescue:GND-power-MultipleVoltageSource-rescue #PWR023
U 1 1
P 4050 1550
F 0 "#PWR023" H 4050 1300 50  0001 C CNN
F 1 "GND" H 4055 1377 50  0000 C CNN
F 2 "" H 4050 1550 50  0001 C CNN
F 3 "" H 4050 1550 50  0001 C CNN
	1    4050 1550
	1    0    0    -1  
$EndComp
Text Notes 4450 800  0    50   ~ 10
5V REGULATOR:
$Comp
L MultipleVoltageSource2.0-rescue:Conn_01x04-Connector_Generic-MultipleVoltageSource-rescue J1
U 1 1
P 2250 1250
F 0 "J1" H 2330 1242 50  0000 L CNN
F 1 "Conn_01x04" H 2330 1151 50  0000 L CNN
F 2 "SamacSys_Parts:SHDR4W100P0X500_1X4_2000X800X1000P" H 2250 1250 50  0001 C CNN
F 3 "~" H 2250 1250 50  0001 C CNN
	1    2250 1250
	1    0    0    -1  
$EndComp
Wire Wire Line
	2050 1350 1950 1350
Wire Wire Line
	1950 1350 1950 1450
Connection ~ 1950 1450
Wire Wire Line
	1950 1450 1850 1450
$Comp
L MultipleVoltageSource2.0-rescue:MountingHole-Mechanical-MultipleVoltageSource-rescue H4
U 1 1
P 10500 3550
F 0 "H4" H 10600 3596 50  0000 L CNN
F 1 "MountingHole" H 10600 3505 50  0000 L CNN
F 2 "MountingHole:MountingHole_3.2mm_M3" H 10500 3550 50  0001 C CNN
F 3 "~" H 10500 3550 50  0001 C CNN
	1    10500 3550
	1    0    0    -1  
$EndComp
$Comp
L MultipleVoltageSource2.0-rescue:MountingHole-Mechanical-MultipleVoltageSource-rescue H3
U 1 1
P 10500 3000
F 0 "H3" H 10600 3046 50  0000 L CNN
F 1 "MountingHole" H 10600 2955 50  0000 L CNN
F 2 "MountingHole:MountingHole_3.2mm_M3" H 10500 3000 50  0001 C CNN
F 3 "~" H 10500 3000 50  0001 C CNN
	1    10500 3000
	1    0    0    -1  
$EndComp
$Comp
L MultipleVoltageSource2.0-rescue:MountingHole-Mechanical-MultipleVoltageSource-rescue H2
U 1 1
P 9700 3550
F 0 "H2" H 9800 3596 50  0000 L CNN
F 1 "MountingHole" H 9800 3505 50  0000 L CNN
F 2 "MountingHole:MountingHole_3.2mm_M3" H 9700 3550 50  0001 C CNN
F 3 "~" H 9700 3550 50  0001 C CNN
	1    9700 3550
	1    0    0    -1  
$EndComp
$Comp
L MultipleVoltageSource2.0-rescue:MountingHole-Mechanical-MultipleVoltageSource-rescue H1
U 1 1
P 9700 3000
F 0 "H1" H 9800 3046 50  0000 L CNN
F 1 "MountingHole" H 9800 2955 50  0000 L CNN
F 2 "MountingHole:MountingHole_3.2mm_M3" H 9700 3000 50  0001 C CNN
F 3 "~" H 9700 3000 50  0001 C CNN
	1    9700 3000
	1    0    0    -1  
$EndComp
Text Notes 6350 850  0    50   ~ 10
ARDUINO RESET BUTTON:
$Comp
L MultipleVoltageSource2.0-rescue:GND-power-MultipleVoltageSource-rescue #PWR037
U 1 1
P 6550 1350
F 0 "#PWR037" H 6550 1100 50  0001 C CNN
F 1 "GND" H 6555 1177 50  0000 C CNN
F 2 "" H 6550 1350 50  0001 C CNN
F 3 "" H 6550 1350 50  0001 C CNN
	1    6550 1350
	1    0    0    -1  
$EndComp
$Comp
L MultipleVoltageSource2.0-rescue:Conn_01x02-Connector_Generic-MultipleVoltageSource-rescue J2
U 1 1
P 7000 1100
F 0 "J2" H 7080 1092 50  0000 L CNN
F 1 "Conn_01x02" H 7080 1001 50  0000 L CNN
F 2 "Connector_PinHeader_2.54mm:PinHeader_1x02_P2.54mm_Vertical" H 7000 1100 50  0001 C CNN
F 3 "~" H 7000 1100 50  0001 C CNN
	1    7000 1100
	1    0    0    -1  
$EndComp
Wire Wire Line
	6800 1200 6550 1200
Wire Wire Line
	6550 1200 6550 1350
Wire Wire Line
	6800 1100 6600 1100
Wire Wire Line
	9250 4300 9550 4300
Text Label 6600 1100 0    50   ~ 0
RESET
Text Label 9550 4300 2    50   ~ 0
RESET
$Comp
L Device:CP C2
U 1 1
P 4050 1400
F 0 "C2" H 4168 1446 50  0000 L CNN
F 1 "10u" H 4168 1355 50  0000 L CNN
F 2 "Capacitor_THT:CP_Radial_Tantal_D5.0mm_P2.50mm" H 4088 1250 50  0001 C CNN
F 3 "~" H 4050 1400 50  0001 C CNN
	1    4050 1400
	1    0    0    -1  
$EndComp
$Comp
L Device:CP C1
U 1 1
P 3900 1000
F 0 "C1" H 3782 954 50  0000 R CNN
F 1 "10u" H 3782 1045 50  0000 R CNN
F 2 "Capacitor_THT:CP_Radial_Tantal_D5.0mm_P2.50mm" H 3938 850 50  0001 C CNN
F 3 "~" H 3900 1000 50  0001 C CNN
	1    3900 1000
	-1   0    0    1   
$EndComp
Wire Wire Line
	3500 1150 3900 1150
Wire Wire Line
	3300 1250 4050 1250
Connection ~ 4050 1250
Wire Wire Line
	4050 1250 4300 1250
Connection ~ 3900 1150
Wire Wire Line
	3900 1150 4300 1150
Wire Bus Line
	3300 3300 7350 3300
Wire Bus Line
	7350 3300 7350 6150
Wire Bus Line
	1550 6450 10100 6450
Wire Bus Line
	10100 4700 10100 6450
$EndSCHEMATC
